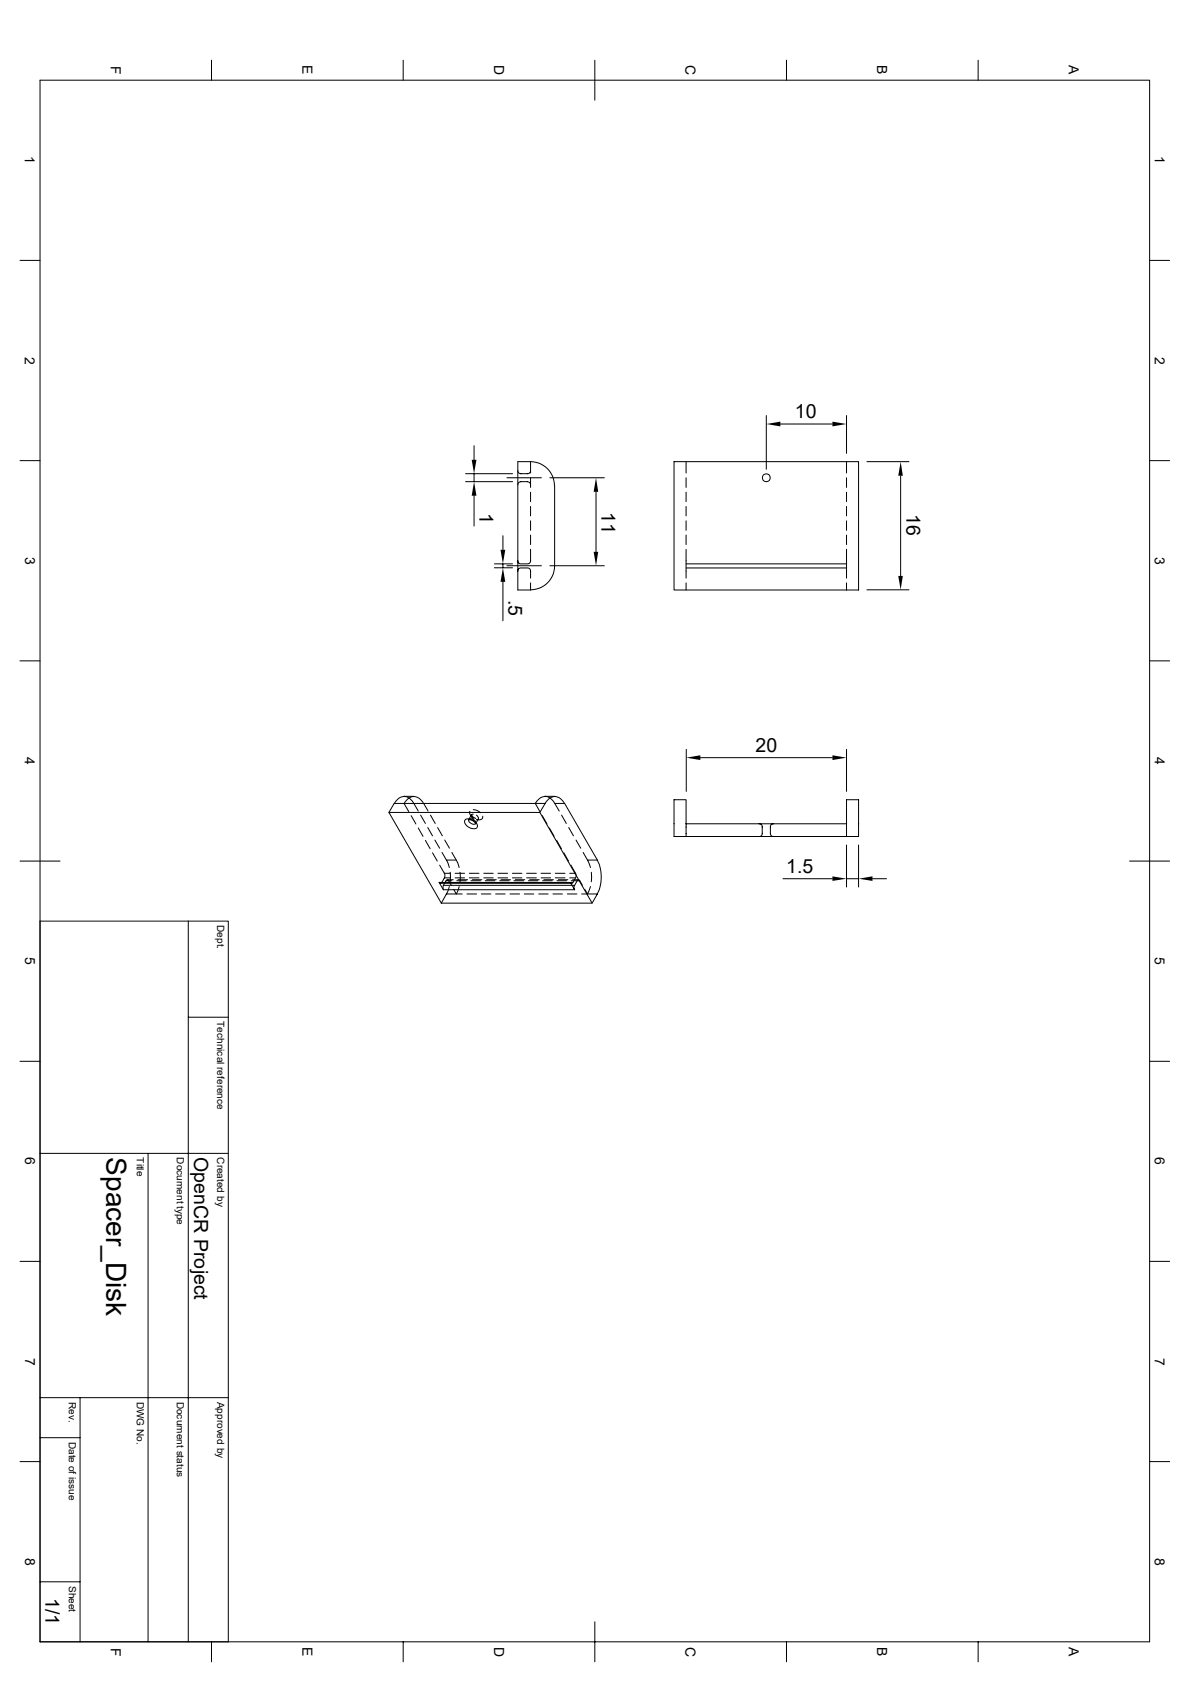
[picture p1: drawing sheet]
<svg xmlns="http://www.w3.org/2000/svg" width="297mm" height="420mm" viewBox="0 0 297 420" stroke-linecap="round" stroke-linejoin="round" font-family="sans-serif">
<g fill="none" stroke="#000" stroke-width=".25">
<path d="M52.8 15v5M100.6 15v5M148.5 15v10M196.3 15v5M244.1 15v5M10 20h276.9v390h-276.9zM5 65h5M286.9 65h5M5 115h5M116.2 118.3h11.7M118.3 111.3v3.5M118.3 118.3v2"/>
<path d="M126.5 119.3h8.6M129.2 117.5v.1a.73 .73 0 0 0 .8 .7h1.6a.73 .73 0 0 0 .8-.8M132.4 115.3a6 6 0 0 1 6 6M132.4 115.3h-3.2v32h3.2v-1.8M132.4 115.3v2.8M132.4 119.3v2.4M137.2 119.3h13.6M168.2 115.3h46.1v32h-46.1zM171.2 115.3v2.8M171.2 119.3v2.4M191.3 103.8v13.4M194.8 105.9h13"/>
<path d="M211.3 103.8v9.4M211.3 115.3v2.8M211.3 119.3v2.4M216.4 115.3h10.5M224.8 118.8v25M286.9 115h5M116.2 120.3h11.7M118.3 123.8v7.6M125.5 133.8v3.5M129.2 121.1a.78 .78 0 0 1 .8-.8h1.6a.79 .79 0 0 1 .8 .8M132.4 137.2v2.9a.73 .73 0 0 1-.8 .7h-1.6a.73 .73 0 0 1-.8-.8M132.4 122.9v2.4"/>
<path d="M132.4 126.4v2.4M132.4 130v2.4M132.4 133.6v2.4M138.4 121.3v20a6 6 0 0 1-6 6M148.8 122.8v15M171.2 122.9v2.4M171.2 126.4v2.4M171.2 130v2.4M171.2 133.6v2.4M171.2 137.2v7.2M211.3 122.9v2.4M211.3 126.4v2.4"/>
<path d="M211.3 130v2.4M211.3 133.6v2.4M211.3 137.2v7.2M123.4 140.8h4.5M123.4 141.8h4.5M125.5 140.8v1M125.5 145.3v9.7M126.5 141.3h8.6M129.2 142.6a.73 .73 0 0 1 .8-.8h1.6a.73 .73 0 0 1 .8 .8v1.8M137.2 141.3h13.6M171.2 145.5v1.8M171.2 140.8h40.1"/>
<path d="M171.2 141.8h40.1M211.3 145.5v1.8M216.4 147.3h10.5M5 165h5M286.9 165h5M100.8 198.8a2.94 2.94 0 0 1 2.5 1.8l1.1 1.9M100.8 198.9a3 3 0 0 0-2.4 1.7M100.8 198.8h2.5M136 198.8a2.82 2.82 0 0 1 2.5 1.8M136 198.9a3 3 0 0 0-2.4 1.7l1.1 2M136 198.8h2.5M171.3 187.1v10.5"/>
<path d="M174.8 189.2h33M211.3 187.1v10.5M5 215h10M97.1 202.9h37.6l13.1 22.6M98.4 200.6l-1.3 2.3 13.1 22.6M100.8 200.6l1.2 2M100.9 200.6a2.55 2.55 0 0 1 2.4-1.7 2.55 2.55 0 0 1 2.4 1.7M102.6 203.7l1.2 2M104.4 206.8l1.2 2M105 203.5l1.2 2.1M105.7 200.6l1.1 1.9M106.2 209.8l1.2 2.1"/>
<path d="M106.8 206.6l1.1 2.1M107.4 203.5l1.2 2.1M107.9 212.9l1.2 2.1M108.5 209.8l1.2 2M109.2 206.6l1.2 2.1M109.7 216l1.2 2.1M110.3 212.9l1.1 1.9M110.9 218.1l.1 .3-.1 .8M110.9 219.2l-.6 1.1-.4 .3h32.8M110.9 219.2h1.5M110.9 218.1h1.5M111 209.8l1.2 2"/>
<path d="M111.3 219.9h1.5M111.6 219.7h1.5M112.1 216.6l-.7-1.8h2.5l.7 1.8M112.4 217.8v2.4M112.8 212.9l1.1 1.9M113.6 219.2h2.4M113.6 218.1h2.4M114 219.9h2.4M114.3 219.7h2.4M114.8 217.8v2.4M116.2 204.6a2.27 2.27 0 0 1 3 1.8 1.37 1.37 0 0 1-2.1 .2 1.34 1.34 0 0 1-.9-2zM117 204.7a1.15 1.15 0 0 1 1.7 .9 1.1 1.1 0 0 1-1.7-.9"/>
<path d="M117 204.6v.1M117.1 219.2h2.4M117.1 218.1h2.4M117.3 202.6a1.54 1.54 0 0 0 .9 1.6M117.6 219.9h2.3M117.9 219.7h2.4M118.1 203.3a.57 .57 0 0 0-.5 .6 .57 .57 0 0 0 .6 .5M118.1 202.2l.9 .2 .9 .5M118.7 204.4l-.6-.4-.5-.5-.6 1.1M118.9 203.5l.1 .2a.54 .54 0 0 1 .4 .5 .54 .54 0 0 1-.5 .5M119.4 204.5l-.7 1.2-.7-.8-1-.2M120.5 203.8a.91 .91 0 0 1-.5 .9 .91 .91 0 0 1-.9-.1"/>
<path d="M120.7 219.2h2.4M120.7 218.1h2.4M121.1 219.9h2.4M121.5 219.7h2.4M124.3 219.2h2.4M124.3 218.1h2.4M124.7 219.9h2.4M125.1 219.7h2.3M127.9 219.2h2.4M127.9 218.1h2.4M128.3 219.9h2.4M128.6 219.7h2.4"/>
<path d="M131.4 219.2h2.5M131.4 218.1h2.5M131.9 219.9h2.3M132.2 219.7h2.4M135 219.2h2.4M135 218.1h2.4M135.3 203.7l1.2 2M135.4 219.9h2.4M135.8 219.7h2.3M136.1 200.6a2.55 2.55 0 0 1 2.4-1.7 2.55 2.55 0 0 1 2.4 1.7M136.1 200.6l-1.4 2.3M136.1 200.6h-37.7"/>
<path d="M137.1 206.8l1.2 2M138.5 200.6h2.4l8.2 14.2M138.5 200.6l1.1 1.9M138.6 219.2h2.4M138.6 218.1h2.4M138.9 209.8l1.2 2.1M139 219.9h2.4M139.4 219.7h2.3M140.2 203.5l1.2 2.1M140.7 212.9l1.2 2.1M141.9 206.6l1.2 2.1M142.2 219.2h1.4"/>
<path d="M142.2 218.1h1.4M142.5 216l1.1 2.1M142.9 219.7h1.5M143.6 218.1l.2 .5-.1 .5-.8 1.4-.4 .1-.1-.3 1 1.9M143.8 209.8l1.1 2M144.7 219.9a.32 .32 0 0 0-.3-.2 .32 .32 0 0 0-.3 .2l-.8 1.4 .1 .9M144.7 219.9l.7 1.2M144.7 219.9h-2.1M145.5 212.9l1.1 1.9M147.6 217.8v2.4M149.1 214.8a9.3 9.3 0 0 1 0 8.4M149.1 214.8h-2.5l.8 1.8"/>
<path d="M171.2 205.7v-6h-3v9.2h46.1v-9.2h-3v6M171.2 205.7v3.2M171.2 205.7h40.1M189.4 205.7a.73 .73 0 0 1 .8 .8v1.6a.73 .73 0 0 1-.8 .8M193.1 205.7a.73 .73 0 0 0-.8 .8v1.6a.73 .73 0 0 0 .8 .8M195.4 219.4h12.4M211.3 211v10.5M211.3 219.4h3M211.3 205.7v3.2M214.3 211v10.5M217.8 219.4h3.5M281.9 215h10"/>
<path d="M10 230h47v180M47 230v180M109.6 220.3l1.1 1.9h32.7M109.6 220.3l.3 .2M110.7 221.1l-.1 .3 .1 .8M112.1 221.4l-.7 1.8M112.6 221.1l-.6-1.2a.33 .33 0 0 0-.3-.2 .33 .33 0 0 0-.4 .2l-.6 1.2h32.7M113.2 222.1l.7 1.1h1.5M114.6 221.4l-.7 1.8h-2.5l-1.2 2.3M116.5 223.2h2.5M120.1 223.2h2.4M123.7 223.2h2.4"/>
<path d="M127.3 223.2h2.4M130.9 223.2h2.3M134.5 223.2h2.3M138 223.2h2.4M141.6 223.2h2.4M143 220.3h-33.4M145.2 223.2h3.9M147.4 221.4l-.8 1.8-.6-1.1M149.1 223.2l-1.3 2.3h-37.6M47 254h10M5 265h5M286.9 265h5"/>
<path d="M10 288h47M37 288v122M5 315h5M286.9 315h5M10 359h10M10 349h47M20 349v61M5 365h5M286.9 365h5M10 395h10M52.8 410v5M100.6 410v5"/>
<path d="M148.5 405v10M196.3 410v5M244.1 410v5"/>
<circle cx="191.3" cy="119.3" r=".98"/>
</g>
<g fill="#000">
<path d="M117.7 114.8h1.2l-.6 3.5zM191.3 105.9l3.5-.6v1.2zM207.8 105.3l3.5 .6-3.5 .6zM224.8 115.3l.5 3.5h-1.1zM118.3 120.3l.6 3.5h-1.2zM124.9 137.3h1.2l-.6 3.5zM148.8 119.3l.5 3.5h-1.1zM148.2 137.8h1.1l-.5 3.5zM125.5 141.8l.6 3.5h-1.2zM224.2 143.8h1.1l-.5 3.5zM171.3 189.2l3.5-.6v1.2zM207.8 188.6l3.5 .6-3.5 .6z"/>
<path d="M207.8 218.8l3.5 .6-3.5 .6zM214.3 219.4l3.5-.6v1.2z"/>
</g>
<text font-size="7" x="26.5" y="289" transform="rotate(90 26.5 289)">Spacer_Disk</text>
<g font-size="4.9">
<text x="198.4" y="104.4">10</text>
<text x="119.7" y="128.1" transform="rotate(90 119.7 128.1)">1</text>
<text x="150.2" y="127.8" transform="rotate(90 150.2 127.8)">11</text>
<text x="226.2" y="128.4" transform="rotate(90 226.2 128.4)">16</text>
<text x="127" y="149.7" transform="rotate(90 127 149.7)">.5</text>
<text x="188.6" y="187.7">20</text>
<text x="196.3" y="217.9">1.5</text>
<text x="48.5" y="289" transform="rotate(90 48.5 289)">OpenCR Project</text>
<text x="11.3" y="399.1" transform="rotate(90 11.3 399.1)">1/1</text>
</g>
<g font-size="3.5">
<text x="27.6" y="16.5" transform="rotate(90 27.6 16.5)">F</text>
<text x="75.5" y="16.3" transform="rotate(90 75.5 16.3)">E</text>
<text x="123.3" y="16.3" transform="rotate(90 123.3 16.3)">D</text>
<text x="171.1" y="16.3" transform="rotate(90 171.1 16.3)">C</text>
<text x="218.9" y="16.3" transform="rotate(90 218.9 16.3)">B</text>
<text x="266.8" y="16.3" transform="rotate(90 266.8 16.3)">A</text>
<text x="6.2" y="39" transform="rotate(90 6.2 39)">1</text>
<text x="288.2" y="39" transform="rotate(90 288.2 39)">1</text>
<text x="6.2" y="89" transform="rotate(90 6.2 89)">2</text>
<text x="288.2" y="89" transform="rotate(90 288.2 89)">2</text>
<text x="6.3" y="139" transform="rotate(90 6.3 139)">3</text>
<text x="288.2" y="139" transform="rotate(90 288.2 139)">3</text>
<text x="6.2" y="189" transform="rotate(90 6.2 189)">4</text>
<text x="288.2" y="189" transform="rotate(90 288.2 189)">4</text>
<text x="6.3" y="239" transform="rotate(90 6.3 239)">5</text>
<text x="288.2" y="239" transform="rotate(90 288.2 239)">5</text>
<text x="6.3" y="289" transform="rotate(90 6.3 289)">6</text>
<text x="288.2" y="289" transform="rotate(90 288.2 289)">6</text>
<text x="6.3" y="339" transform="rotate(90 6.3 339)">7</text>
<text x="288.2" y="339" transform="rotate(90 288.2 339)">7</text>
<text x="6.3" y="389" transform="rotate(90 6.3 389)">8</text>
<text x="288.2" y="389" transform="rotate(90 288.2 389)">8</text>
<text x="27.6" y="411.4" transform="rotate(90 27.6 411.4)">F</text>
<text x="75.5" y="411.3" transform="rotate(90 75.5 411.3)">E</text>
<text x="123.3" y="411.2" transform="rotate(90 123.3 411.2)">D</text>
<text x="171.1" y="411.2" transform="rotate(90 171.1 411.2)">C</text>
<text x="218.9" y="411.3" transform="rotate(90 218.9 411.3)">B</text>
<text x="266.8" y="411.3" transform="rotate(90 266.8 411.3)">A</text>
</g>
<g font-size="2.5">
<text x="54.2" y="231" transform="rotate(90 54.2 231)">Dept.</text>
<text x="54.2" y="255" transform="rotate(90 54.2 255)">Technical reference</text>
<text x="34.2" y="289" transform="rotate(90 34.2 289)">Title</text>
<text x="44.2" y="289" transform="rotate(90 44.2 289)">Document type</text>
<text x="54.2" y="289" transform="rotate(90 54.2 289)">Created by</text>
<text x="17.2" y="350" transform="rotate(90 17.2 350)">Rev.</text>
<text x="34.2" y="350" transform="rotate(90 34.2 350)">DWG No.</text>
<text x="44.2" y="350" transform="rotate(90 44.2 350)">Document status</text>
<text x="54.2" y="350" transform="rotate(90 54.2 350)">Approved by</text>
<text x="17.2" y="360" transform="rotate(90 17.2 360)">Date of issue</text>
<text x="17.2" y="396" transform="rotate(90 17.2 396)">Sheet</text>
</g>
</svg>
